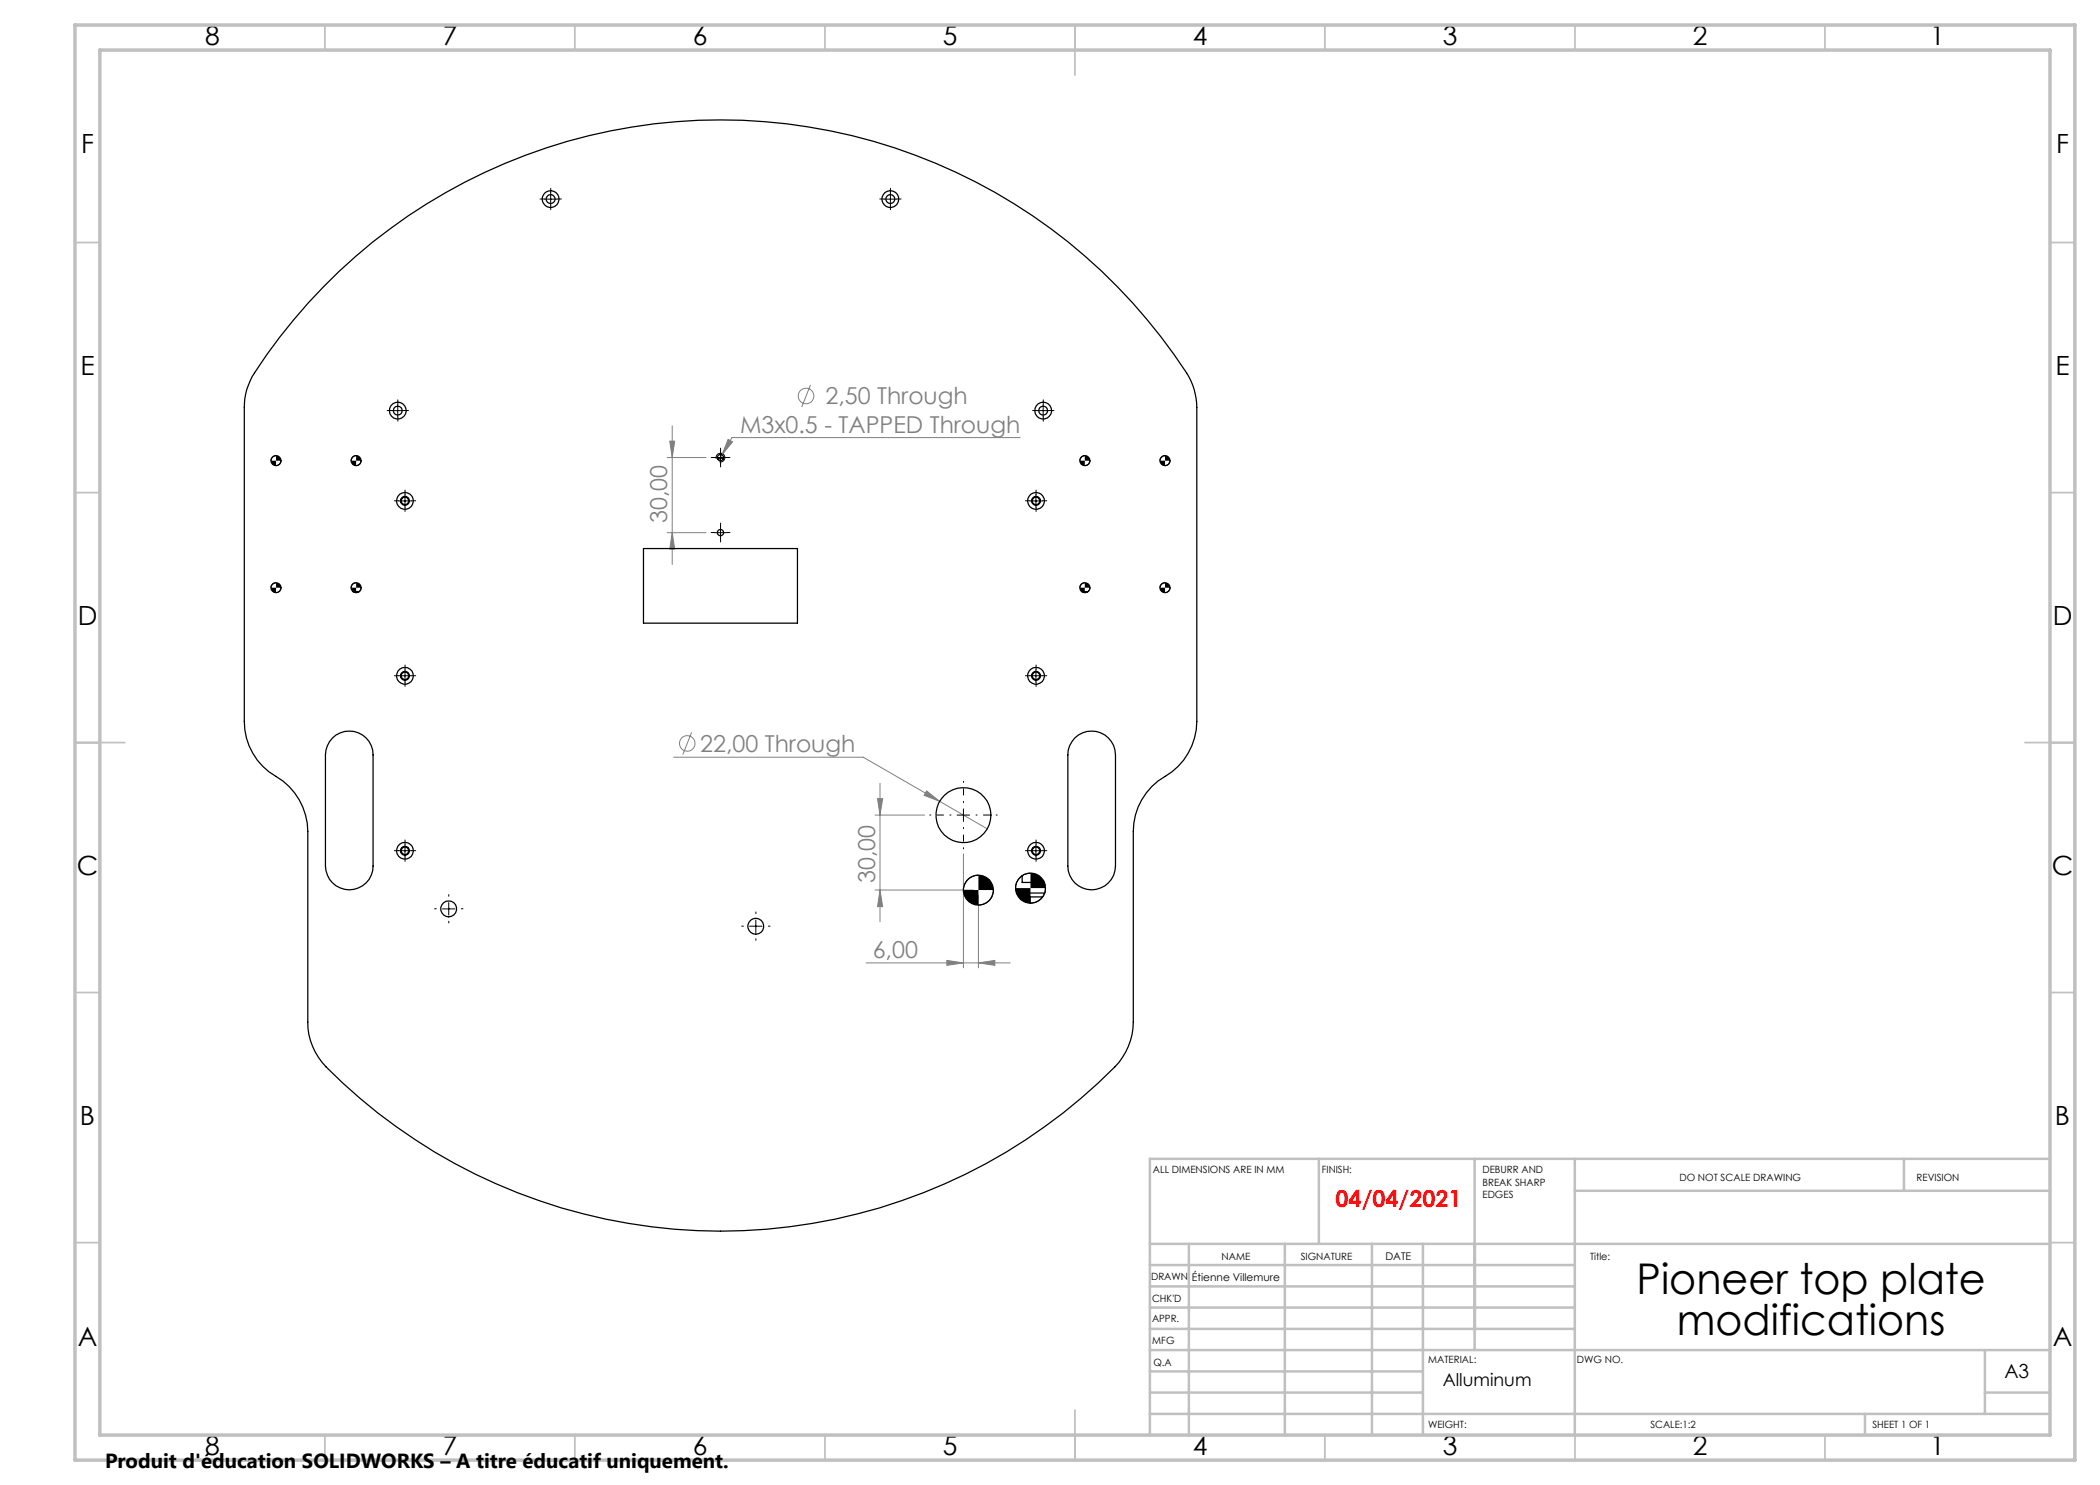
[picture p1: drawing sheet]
<svg xmlns="http://www.w3.org/2000/svg" width="420mm" height="297mm" viewBox="0 0 420 297" stroke-linecap="round" stroke-linejoin="round" font-family="sans-serif">
<g fill="none" stroke="#808080" stroke-width=".2">
<path d="M162.1 77l-1.8 4.4M133.5 91.5h7.7M133.9 88.2h1l-.5 3.3zM134.4 85.2v27.7M144.4 91l-.6 1.1M145.6 87.9l.9 .5-2.1 2.6zM204 87.5h-57.6l-2 3.5M133.5 106.5h7.7M134.4 106.5l.5 3.3h-1zM134.7 151.4h37.9l24.8 14.4M138.3 146.5l-1.7 4.4M175.5 159.7h1l-.5 3.3z"/>
<path d="M176 156.7v27.7M185.3 158.2l2.6 2.1-3.1-1.2zM175 178h19.7M175 163h9.9M176 178l.5 3.3h-1zM192.7 170.8v22.8M195.7 179v14.6M173.2 192.6h28.8M189.4 192.1l3.3 .5-3.3 .5zM195.7 192.6l3.3-.5v1z"/>
<circle cx="161.2" cy="79.2" r="1.56"/>
<circle cx="137.4" cy="148.7" r="1.55"/>
</g>
<g fill="none" stroke="#000" stroke-width=".2">
<path d="M108.9 39.8h2.5M110.1 38.6v2.5M176.8 39.8h2.5M178.1 38.6v2.5M55.2 91.1a1.02 1.02 0 0 0-1 1M56.2 92.1a1.02 1.02 0 0 1-1 1M71.2 91.1a1.02 1.02 0 0 0-1 1M72.2 92.1a1.02 1.02 0 0 1-1 1M78.3 82.1h2.5M79.6 80.9v2.5M81 98.9v2.5M142.8 91.5h2.5"/>
<path d="M143.3 91.8a.87 .87 0 0 1 .7-1.1 .87 .87 0 0 1 1 .9 .87 .87 0 0 1-1.1 .8M144.1 90.3v2.5M207.2 98.9v2.5M207.4 82.1h2.5M208.6 80.9v2.5M217 91.1a1.02 1.02 0 0 0-1 1M218 92.1a1.02 1.02 0 0 1-1 1M233 91.1a1.02 1.02 0 0 0-1 1M234 92.1a1.02 1.02 0 0 1-1 1M55.2 116.6a1.02 1.02 0 0 0-1 .9M56.2 117.5v.2a1.05 1.05 0 0 1-1 .8M71.2 116.6a1.02 1.02 0 0 0-1 .9"/>
<path d="M72.2 117.5a.96 .96 0 0 1-1 1M79.7 100.2h2.5M142.8 106.5h2.5M144.1 105.3v2.5M206 100.2h2.5M217 116.6a1.02 1.02 0 0 0-1 .9M218 117.5v.2a1.05 1.05 0 0 1-1 .8M233 116.6a1.02 1.02 0 0 0-1 .9M234 117.5v.2a1.05 1.05 0 0 1-1 .8M79.7 135.1h2.5M81 133.9v2.5M206 135.1h2.5"/>
<path d="M207.2 133.9v2.5M79.7 170.1h2.5M81 168.9v2.5M191.4 163h2.5M192.7 161.8v2.5M195.7 175a3 3 0 0 0-3 3M198.7 178a3.1 3.1 0 0 1-3 3M206 170.1h2.5M206.1 174.6a3.1 3.1 0 0 0-3 3M207.2 168.9v2.5M209.1 177.6a2.95 2.95 0 0 1-3 3M88.5 181.8h2.5"/>
<path d="M89.7 180.5v2.5M149.9 185.2h2.5M151.2 184v2.5"/>
</g>
<g fill="none" stroke="#c0c0c0" stroke-width=".35">
<path d="M65 5v5M115 5v5M165 5v5M215 5v10M265 5v5M315 5v5M365 5v5M15 48.5h5M410 48.5h5M15 98.5h5M410 98.5h5M15 148.5h10"/>
<path d="M405 148.5h10M15 198.5h5M410 198.5h5M15 248.5h5M410 248.5h5M65 287v5M115 287v5M165 287v5M215 282v10M265 287v5M315 287v5M365 287v5"/>
</g>
<g fill="none" stroke="#c0c0c0" stroke-width=".5">
<path d="M263.8 231.8v17M294.9 231.8v38.2M315 231.8v55.2M315 238.2h95M380.8 231.8v6.4M410 231.8h-180v55.2M230 248.8h180M230 257.3h85M230 253h85M237.8 248.8v38.2M257 248.8v38.2M274.4 248.8v38.2"/>
<path d="M284.6 248.8v38.2M295 248.8v17M230 265.8h85M230 261.5h85M230 278.5h54.6M230 274.3h54.6M230 270h180M397 278.5h13M397 270v12.8M230 282.8h180M373 282.8v4.2"/>
</g>
<path d="M15 5h400v287h-400zM20 10h390v277h-390z" fill="none" stroke="#c0c0c0" stroke-width=".7"/>
<g fill="none" stroke="#000" stroke-width=".2" stroke-dasharray="30.5 1.3 1.3 1.3">
<path d="M108.9 39.8h-.9M110.1 38.5v-.8M111.4 39.8h.9M176.8 39.8h-.9M178.1 38.5v-.8M179.3 39.8h.9M110.1 41v.9M178.1 41v.9M78.3 82.1h-.9M79.6 80.9v-.9M79.6 83.4v.8M80.8 82.1h.9"/>
<path d="M81 98.9v-.9M142.9 91.5h-.7M144.1 90.3v-.7M144.1 92.8v.6M145.4 91.5h.6M207.2 98.9v-.9M207.4 82.1h-.9M208.7 80.9v-.9M208.7 83.4v.8M209.9 82.1h.9M79.8 100.2h-.9M81 101.4v.9"/>
<path d="M82.3 100.2h.8M142.9 106.5h-.7M144.1 105.3v-.7M144.1 107.8v.6M145.4 106.5h.6M206 100.2h-.9M207.2 101.4v.9M208.5 100.2h.9M79.8 135.1h-.9M81 133.9v-.9M81 136.4v.9M82.3 135.1h.8"/>
<path d="M206 135.1h-.9M207.2 133.9v-.9M207.2 136.4v.9M208.5 135.1h.9M79.8 170.1h-.9M81 168.9v-.9M81 171.4v.9M82.3 170.1h.8M89.8 179.3v-.4M206 170.1h-.9M207.2 168.9v-.9M207.2 171.4v.9"/>
<path d="M208.5 170.1h.9M87.3 181.8h-.4M89.8 184.3v.3M92.3 181.8h.3M148.7 185.2h-.4M151.2 182.7v-.3M151.2 187.7v.4M153.7 185.2h.3"/>
</g>
<path d="M190.2 163h-4.3M192.7 160.5v-4.2M192.7 165.5v4.3M195.2 163h4.2" fill="none" stroke="#000" stroke-width=".2" stroke-dasharray="30.5 1.3 1.3 1.3" stroke-dashoffset="30.3"/>
<g fill="#808080">
<path d="M195.7 192.6l3.3-.5v1zM189.4 192.1l3.3 .5-3.3 .5z"/>
<path d="M185.3 158.2l-.5 .9 3.1 1.2zM145.6 87.9l-1.2 3.1 2.1-2.6z"/>
<path d="M176 178l.5 3.3h-1zM175.5 159.7h1l-.5 3.3z"/>
<path d="M133.9 88.2h1l-.5 3.3zM134.4 106.5l.5 3.3h-1z"/>
</g>
<path d="M192.7 178a3 3 0 0 0 3 3v-3zM195.7 175v3h3a3.1 3.1 0 0 0-3-3zM203.1 177.6a3 3 0 0 0 3 3v-3zM206.1 174.6v3h3a3 3 0 0 0-3-3zM232 92.1a1.02 1.02 0 0 0 1 1v-1zM233 91.1v1h1a1.02 1.02 0 0 0-1-1zM216 92.1a1.02 1.02 0 0 0 1 1v-1zM217 91.1v1h1a1.02 1.02 0 0 0-1-1zM232 117.5v.2a.97 .97 0 0 0 1 .8v-1zM233 116.6v.9h1v-.1a1.05 1.05 0 0 0-1-.8zM216 117.5v.2a1.05 1.05 0 0 0 1 .8v-1zM217 116.6v.9h1v-.1a1.05 1.05 0 0 0-1-.8zM54.2 117.5v.2a.97 .97 0 0 0 1 .8v-1zM55.2 116.6v.9h1v-.1a1.05 1.05 0 0 0-1-.8zM54.2 92.1a1.02 1.02 0 0 0 1 1v-1zM55.2 91.1v1h1a1.02 1.02 0 0 0-1-1zM70.2 92.1a1.02 1.02 0 0 0 1 1v-1zM71.2 91.1v1h1a1.02 1.02 0 0 0-1-1zM70.2 117.5v.2a.97 .97 0 0 0 1 .8v-1zM71.2 116.6v.9h1a.96 .96 0 0 0-1-.9z" fill="#000"/>
<g fill="none" stroke="#000" stroke-width=".25">
<path d="M64.7 57.4a111.1 111.1 0 0 1 173.1 17.9l1 2.6 .4 1.8 .2 1.8v62.8a12.9 12.9 0 0 1-6.4 11 12.7 12.7 0 0 0-6.3 11v38.1a13.1 13.1 0 0 1-3.7 9 111 111 0 0 1-158.6-.9 12.8 12.8 0 0 1-2.8-8.1v-38.1a12.9 12.9 0 0 0-6.4-11 12.7 12.7 0 0 1-6.3-11v-62.8a12.1 12.1 0 0 1 2-6.9 109.2 109.2 0 0 1 13.8-17.2zM143.5 91.8a.94 .94 0 0 1 1.1 0M144 90.9h.2M70.6 118.3h1.3M128.7 109.7h30.8v14.9h-30.8zM216.3 118.3h1.3M66.5 147.6a4.8 4.8 0 0 1 5.2-1 4.8 4.8 0 0 1 2.9 4.4v22.2a4.8 4.8 0 0 1-4.7 4.8 4.8 4.8 0 0 1-4.8-4.8v-22.2a5 5 0 0 1 1.4-3.4zM214.9 147.6a4.8 4.8 0 0 1 5.2-1 4.8 4.8 0 0 1 3 4.4v22.2a4.8 4.8 0 0 1-4.8 4.8 4.8 4.8 0 0 1-4.7-4.8v-22.2a4.8 4.8 0 0 1 1.3-3.4zM204.4 175.2v1.3h4.5M208.5 179.4h-2.5v1.2M209 178.6h-3.8v1.9"/>
<circle cx="110.1" cy="39.8" r=".88"/>
<circle cx="110.1" cy="39.8" r="1.68"/>
<circle cx="178.1" cy="39.8" r=".88"/>
<circle cx="178.1" cy="39.8" r="1.68"/>
<circle cx="55.2" cy="92.1" r="1"/>
<circle cx="71.2" cy="92.1" r="1"/>
<circle cx="79.6" cy="82.1" r=".89"/>
<circle cx="79.6" cy="82.1" r="1.69"/>
<circle cx="144.1" cy="91.5" r=".62"/>
<circle cx="208.6" cy="82.1" r=".89"/>
<circle cx="208.6" cy="82.1" r="1.69"/>
<circle cx="217" cy="92.1" r="1.01"/>
<circle cx="233" cy="92.1" r="1"/>
<circle cx="55.2" cy="117.5" r=".99"/>
<circle cx="71.2" cy="117.5" r=".99"/>
<circle cx="81" cy="100.2" r=".9"/>
<circle cx="81" cy="100.2" r="1.68"/>
<circle cx="81" cy="100.2" r=".74"/>
<circle cx="144.1" cy="106.5" r=".63"/>
<circle cx="207.2" cy="100.2" r=".89"/>
<circle cx="207.2" cy="100.2" r="1.69"/>
<circle cx="207.2" cy="100.2" r=".75"/>
<circle cx="217" cy="117.6" r="1"/>
<circle cx="233" cy="117.5" r=".99"/>
<circle cx="81" cy="135.2" r=".9"/>
<circle cx="81" cy="135.2" r="1.68"/>
<circle cx="81" cy="135.2" r=".75"/>
<circle cx="207.2" cy="135.2" r=".89"/>
<circle cx="207.2" cy="135.2" r="1.69"/>
<circle cx="207.2" cy="135.1" r=".76"/>
<circle cx="81" cy="170.2" r="1.67"/>
<circle cx="81" cy="170.1" r=".75"/>
<circle cx="81" cy="170.1" r=".89"/>
<circle cx="192.7" cy="163" r="5.5"/>
<circle cx="195.7" cy="178" r="2.99"/>
<circle cx="206.1" cy="177.6" r="3"/>
<circle cx="207.2" cy="170.2" r="1.68"/>
<circle cx="207.2" cy="170.1" r=".76"/>
<circle cx="207.2" cy="170.1" r=".88"/>
<circle cx="89.7" cy="181.8" r="1.59"/>
<circle cx="151.2" cy="185.2" r="1.58"/>
</g>
<g font-size="8.5">
<text x="327.3" y="258.8">Pioneer top plate</text>
<text x="335.3" y="266.9">modifications</text>
</g>
<g font-size="5.3">
<text x="41" y="8.9">8</text>
<text x="88.5" y="8.9">7</text>
<text x="138.5" y="8.9">6</text>
<text x="188.5" y="8.9">5</text>
<text x="238.5" y="8.9">4</text>
<text x="288.5" y="8.9">3</text>
<text x="338.5" y="8.9">2</text>
<text x="386" y="8.9">1</text>
<text x="16.2" y="30.7">F</text>
<text x="411.2" y="30.7">F</text>
<text x="16.1" y="74.9">E</text>
<text x="411.1" y="74.9">E</text>
<text x="15.5" y="124.9">D</text>
<text x="410.5" y="124.9">D</text>
<text x="15.4" y="174.9">C</text>
<text x="410.4" y="174.9">C</text>
<text x="16" y="224.9">B</text>
<text x="411" y="224.9">B</text>
<text x="15.5" y="269.2">A</text>
<text x="410.5" y="269.2">A</text>
<text x="41" y="290.9">8</text>
<text x="88.5" y="290.9">7</text>
<text x="138.5" y="290.9">6</text>
<text x="188.5" y="290.9">5</text>
<text x="238.5" y="290.9">4</text>
<text x="288.5" y="290.9">3</text>
<text x="338.5" y="290.9">2</text>
<text x="386" y="290.9">1</text>
</g>
<g font-size="4.7" fill="#808080">
<text x="165.1" y="80.9">2,50 Through</text>
<text x="148" y="86.5">M3x0.5 - TAPPED Through</text>
<text x="133.5" y="104.7" transform="rotate(-90 133.5 104.7)">30,00</text>
<text x="140" y="150.4">22,00 Through</text>
<text x="175" y="176.6" transform="rotate(-90 175 176.6)">30,00</text>
<text x="174.5" y="191.5">6,00</text>
</g>
<text font-size="4.7" fill="#f00" x="267.1" y="241.4">04/04/2021</text>
<text font-size="4.1" x="21" y="293.7">Produit d'éducation SOLIDWORKS – A titre éducatif uniquement.</text>
<text font-size="3.9" x="400.9" y="275.5">A3</text>
<text font-size="3.5" x="288.5" y="277.1">Alluminum</text>
<g font-size="2.1">
<text x="277.1" y="251.9">DATE</text>
<text x="238.4" y="256.1">Étienne Villemure</text>
</g>
<g font-size="2">
<text x="230.6" y="234.6">ALL DIMENSIONS ARE IN MM</text>
<text x="264.4" y="234.6">FINISH:</text>
<text x="296.5" y="234.6">DEBURR AND</text>
<text x="296.5" y="237.1">BREAK SHARP</text>
<text x="296.5" y="239.6">EDGES</text>
<text x="335.9" y="236.2">DO NOT SCALE DRAWING</text>
<text x="383.3" y="236.2">REVISION</text>
<text x="244.3" y="252">NAME</text>
<text x="260.2" y="251.9">SIGNATURE</text>
<text x="318" y="251.9">Title:</text>
<text x="230.2" y="256.1">DRAWN</text>
<text x="230.4" y="260.3">CHK'D</text>
<text x="230.4" y="264.4">APPR.</text>
<text x="230.5" y="268.8">MFG</text>
<text x="230.7" y="273.1">Q.A</text>
<text x="285.6" y="272.5">MATERIAL:</text>
<text x="315.4" y="272.5">DWG NO.</text>
<text x="285.6" y="285.5">WEIGHT:</text>
<text x="330.1" y="285.6">SCALE:1:2</text>
<text x="374.5" y="285.6">SHEET 1 OF 1</text>
</g>
</svg>
